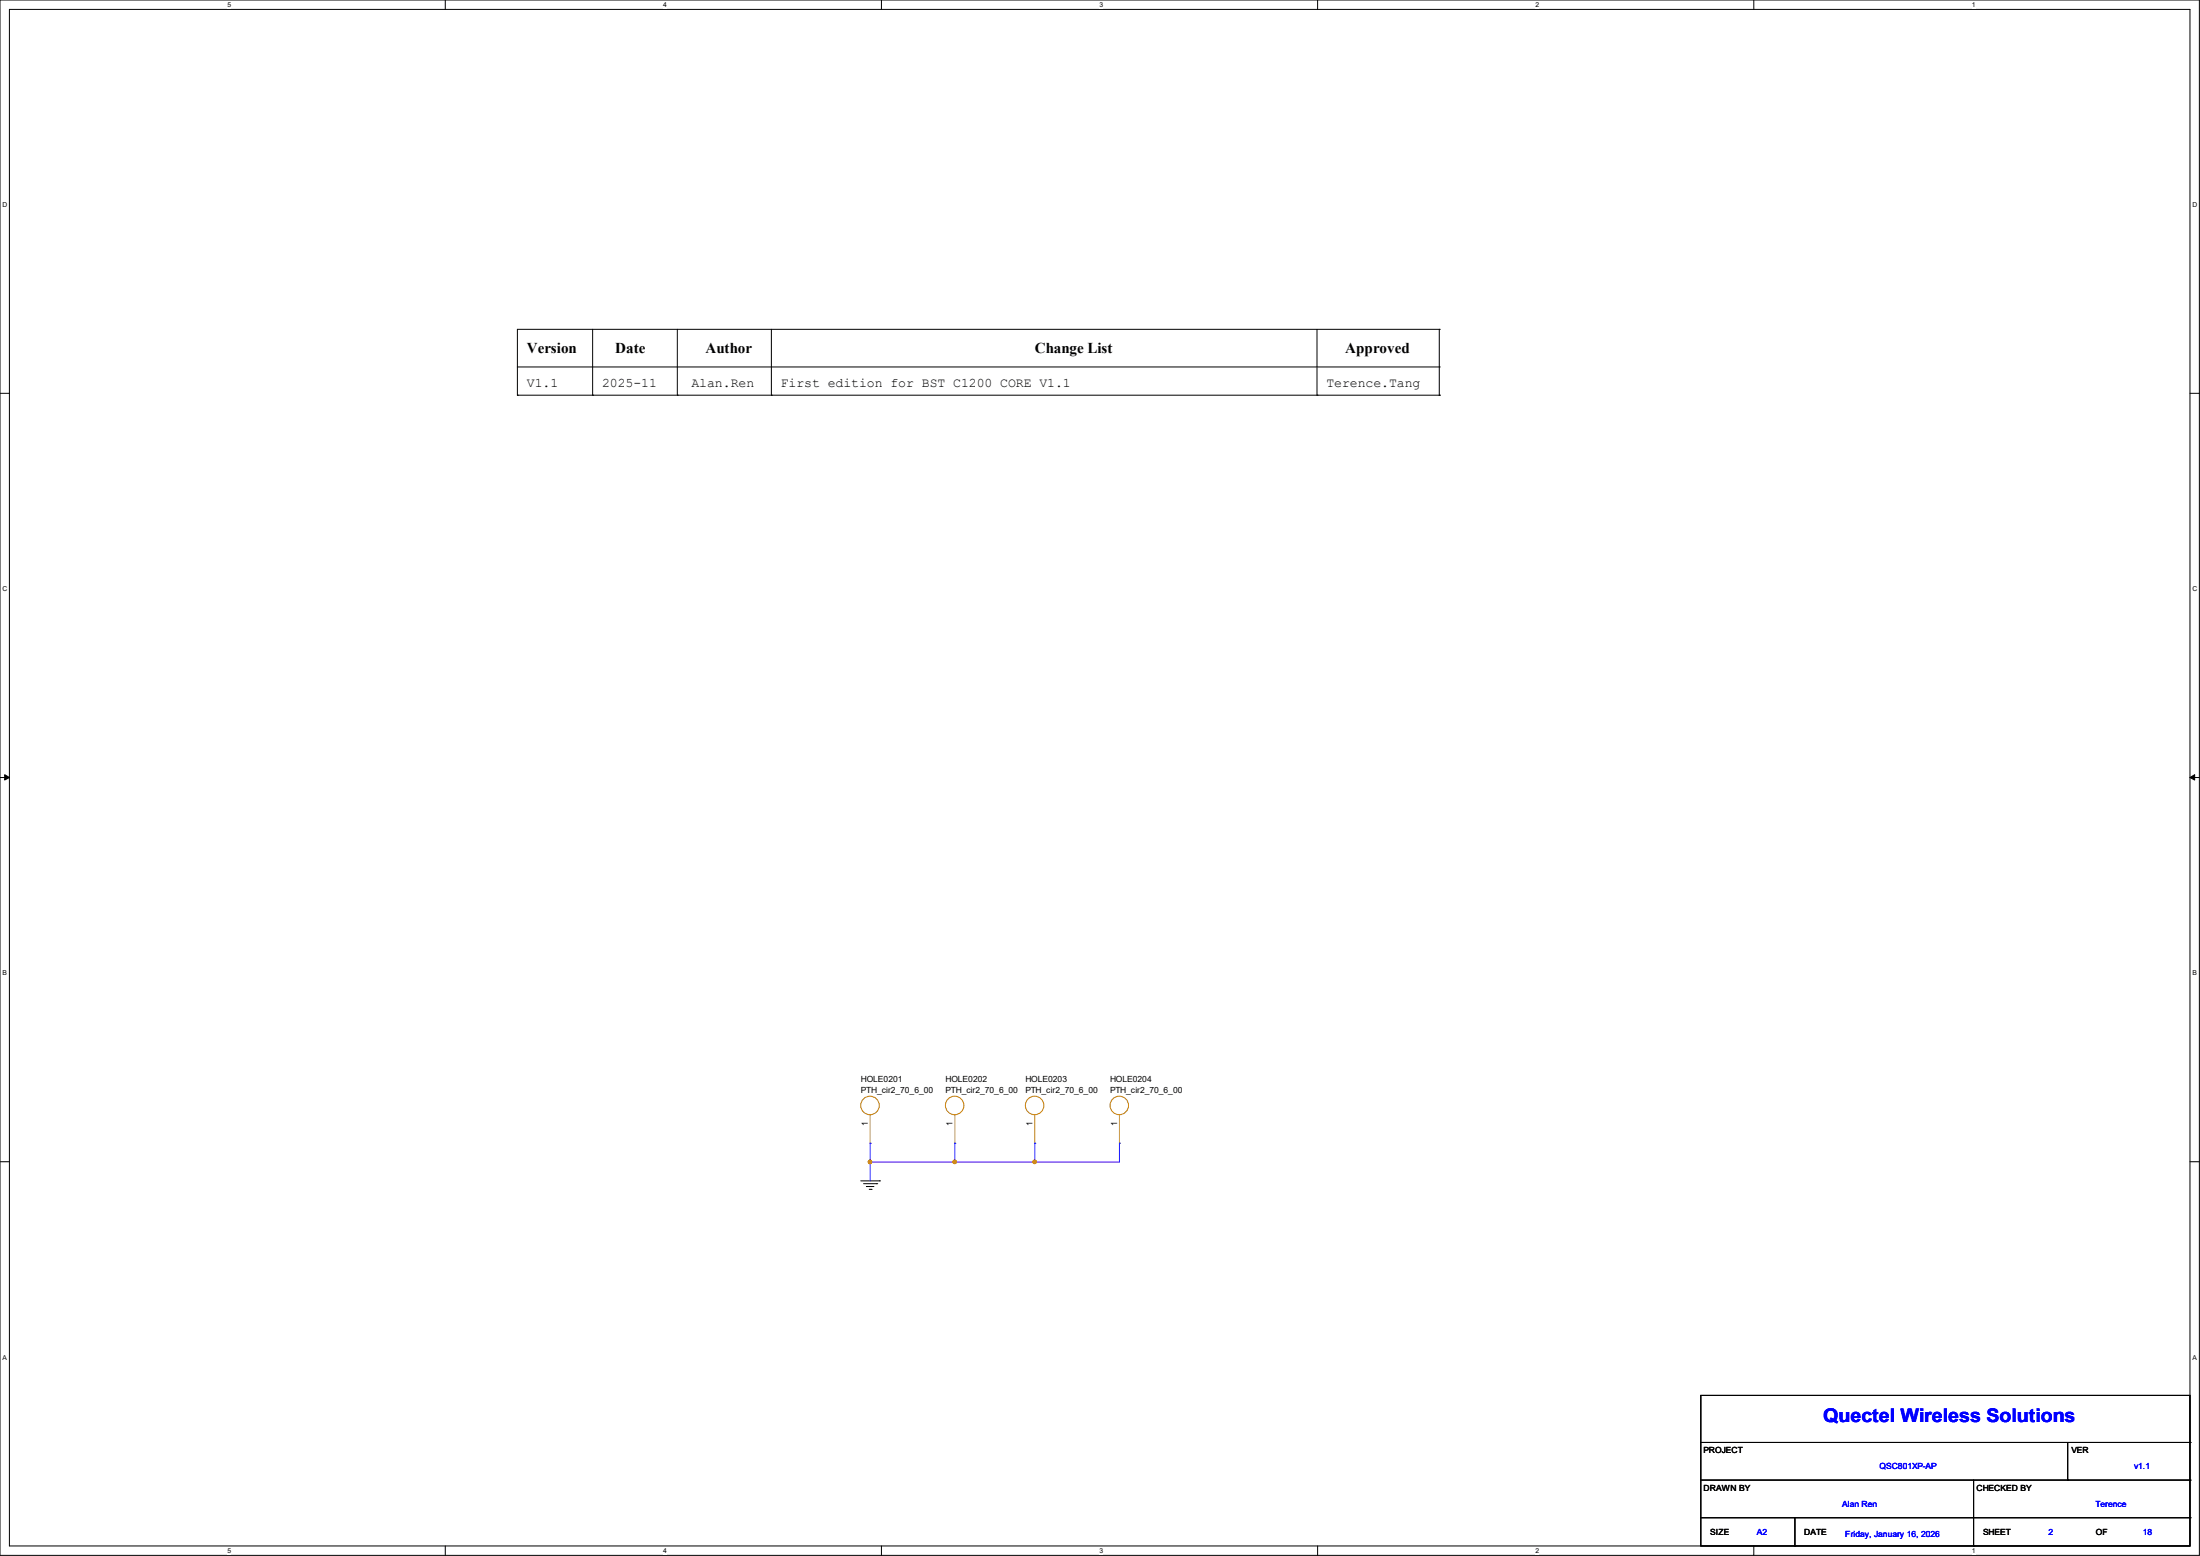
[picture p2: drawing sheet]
<svg xmlns="http://www.w3.org/2000/svg" width="297mm" height="210mm" viewBox="0 0 297 210" stroke-linecap="round" stroke-linejoin="round" font-family="sans-serif">
<path d="M0 0h296.9v209.9h-296.9zM1.3 1.3h294.4v207.4h-294.4z" fill="none" stroke="#000" stroke-width=".14"/>
<g fill="#fff">
<path d="M30.7 .1h.5v1h-.5z"/>
<path d="M30.7 208.8h.5v1h-.5z"/>
</g>
<path d="M60.1 0v1.3M60.1 208.7v1.2" fill="none" stroke="#000" stroke-width=".14"/>
<g fill="#fff">
<path d="M89.5 .1h.5v1h-.5z"/>
<path d="M89.5 208.8h.5v1h-.5z"/>
</g>
<path d="M119 0v1.3M119 208.7v1.2" fill="none" stroke="#000" stroke-width=".14"/>
<g fill="#fff">
<path d="M148.4 .1h.5v1h-.5z"/>
<path d="M148.4 208.8h.5v1h-.5z"/>
</g>
<path d="M177.9 0v1.3M177.9 208.7v1.2" fill="none" stroke="#000" stroke-width=".14"/>
<g fill="#fff">
<path d="M207.3 .1h.5v1h-.5z"/>
<path d="M207.3 208.8h.5v1h-.5z"/>
</g>
<path d="M236.8 0v1.3M236.8 208.7v1.2" fill="none" stroke="#000" stroke-width=".14"/>
<g fill="#fff">
<path d="M266.2 .1h.5v1h-.5z"/>
<path d="M266.2 208.8h.5v1h-.5z"/>
<path d="M.3 27.2h.7v1h-.7z"/>
<path d="M296 27.2h.6v1h-.6z"/>
<path d="M.3 79h.7v1h-.7z"/>
<path d="M296 79h.6v1h-.6z"/>
</g>
<path d="M0 53.1h1.3M295.7 53.1h1.2" fill="none" stroke="#000" stroke-width=".14"/>
<g fill="#fff">
<path d="M.3 130.9h.6v1h-.6z"/>
<path d="M296 130.9h.6v1h-.6z"/>
</g>
<path d="M0 104.9h1.3M295.7 104.9h1.2" fill="none" stroke="#000" stroke-width=".14"/>
<path d="M.6 104.6l.7 .3-.7 .4zM295.7 104.9l.6-.3v.7z" fill="#000" stroke="#000" stroke-width=".14"/>
<g fill="#fff">
<path d="M.3 182.7h.6v1h-.6z"/>
<path d="M296 182.7h.5v1h-.5z"/>
</g>
<g fill="none" stroke="#000" stroke-width=".14">
<path d="M69.8 53.3h.1M69.8 49.5h124.5M69.8 53.3h124.5M80 53.3h.1M80 44.4v8.9M91.4 53.3h.1M91.4 44.4v8.9M104.1 53.3h.1M104.1 44.4v8.9M177.8 53.3h.1M177.8 44.4v8.9M194.3 44.4h.1"/>
<path d="M194.3 49.5h.1M194.3 53.3h.1M194.3 44.4h-124.5v8.9M194.3 44.4v8.9M0 156.8h1.3M116.2 159.4h2.5M116.6 159.8h1.8M118.4 159.8h.1M118.7 159.4h.1M295.7 156.8h1.2M117 160.1h.1M117 160.1h1"/>
<path d="M117.3 160.5h.3M117.6 160.5h.1M229.6 188.3h66.1v20.4h-66.1zM229.6 194.7h66.1M229.6 199.8h66.1M266.4 199.8v8.9M279.1 199.8h.1M279.1 194.7v5.1M295.7 194.7h.1M295.7 199.8h.1M229.6 204.9h66.1M242.3 208.7h.1"/>
<path d="M242.3 204.9v3.8M266.4 208.7h.1M295.7 204.9h.1"/>
</g>
<g fill="none" stroke="#cc8006" stroke-width=".14">
<circle cx="117.5" cy="149.2" r="1.25"/>
<circle cx="128.9" cy="149.2" r="1.25"/>
<circle cx="139.7" cy="149.2" r="1.25"/>
<circle cx="151.1" cy="149.2" r="1.25"/>
</g>
<path d="M117.5 154.3h.1M117.5 150.5v3.8M128.9 154.3h.1M128.9 150.5v3.8M139.7 154.3h.1M139.7 150.5v3.8M151.1 154.3h.1M151.1 150.5v3.8" fill="none" stroke="#a84" stroke-width=".14"/>
<path d="M117.5 154.3h.1M117.5 156.8h.1M117.5 154.3v5.1M128.9 154.3h.1M128.9 156.8h.1M128.9 154.3v2.5M139.7 154.3h.1M139.7 156.8h.1M139.7 154.3v2.5M151.1 154.3h.1M151.1 154.3v2.5h-33.6" fill="none" stroke="#4200ff" stroke-width=".14"/>
<g fill="#f00" stroke="#f00" stroke-width=".14">
<circle cx="117.5" cy="156.8" r=".23"/>
<circle cx="128.9" cy="156.8" r=".23"/>
<circle cx="139.7" cy="156.8" r=".23"/>
</g>
<text font-size="2.5" fill="#00f" x="246.1" y="192">Quectel Wireless Solutions</text>
<g font-size="2">
<text x="71.1" y="47.6">Version</text>
<text x="83.1" y="47.6">Date</text>
<text x="95.2" y="47.6">Author</text>
<text x="139.7" y="47.6">Change List</text>
<text x="181.6" y="47.6">Approved</text>
</g>
<g font-size="1.8">
<text x="71.1" y="52.2">V1.1</text>
<text x="81.3" y="52.2">2025-11</text>
<text x="93.3" y="52.2">Alan.Ren</text>
<text x="105.4" y="52.2">First edition for BST C1200 CORE V1.1</text>
<text x="179.1" y="52.2">Terence.Tang</text>
</g>
<g font-size="1.1">
<text x="116.2" y="146">HOLE0201</text>
<text x="116.2" y="147.5">PTH_cir2_70_6_00</text>
<text x="127.6" y="146">HOLE0202</text>
<text x="127.6" y="147.5">PTH_cir2_70_6_00</text>
<text x="138.4" y="146">HOLE0203</text>
<text x="138.4" y="147.5">PTH_cir2_70_6_00</text>
<text x="149.9" y="146">HOLE0204</text>
<text x="149.9" y="147.5">PTH_cir2_70_6_00</text>
<text x="117.2" y="152" transform="rotate(-90 117.2 152)">1</text>
<text x="128.6" y="152" transform="rotate(-90 128.6 152)">1</text>
<text x="139.4" y="152" transform="rotate(-90 139.4 152)">1</text>
<text x="150.8" y="152" transform="rotate(-90 150.8 152)">1</text>
<text x="230" y="196.2">PROJECT</text>
<text x="279.7" y="196.2">VER</text>
<text x="230" y="201.3">DRAWN BY</text>
<text x="266.8" y="201.3">CHECKED BY</text>
<text x="230.9" y="207.2">SIZE</text>
<text x="243.6" y="207.2">DATE</text>
<text x="267.7" y="207.2">SHEET</text>
<text x="283" y="207.2">OF</text>
</g>
<g font-size="1.1" fill="#00f">
<text x="248.7" y="203.4">Alan Ren</text>
<text x="253.7" y="198.3">QSC801XP-AP</text>
<text x="282.9" y="203.4">Terence</text>
<text x="288.1" y="198.3">v1.1</text>
<text x="237.2" y="207.2">A2</text>
<text x="249.1" y="207.5">Friday, January 16, 2026</text>
<text x="276.6" y="207.2">2</text>
<text x="289.3" y="207.2">18</text>
</g>
<g font-size=".9">
<text x="30.7" y=".9">5</text>
<text x="89.5" y=".9">4</text>
<text x="148.4" y=".9">3</text>
<text x="207.3" y=".9">2</text>
<text x="266.2" y=".9">1</text>
<text x=".3" y="28">D</text>
<text x="296" y="28">D</text>
<text x=".3" y="79.8">C</text>
<text x="296" y="79.8">C</text>
<text x=".3" y="131.7">B</text>
<text x="296" y="131.7">B</text>
<text x=".3" y="183.5">A</text>
<text x="296" y="183.5">A</text>
<text x="30.7" y="209.6">5</text>
<text x="89.5" y="209.6">4</text>
<text x="148.4" y="209.6">3</text>
<text x="207.3" y="209.6">2</text>
<text x="266.2" y="209.6">1</text>
</g>
</svg>
